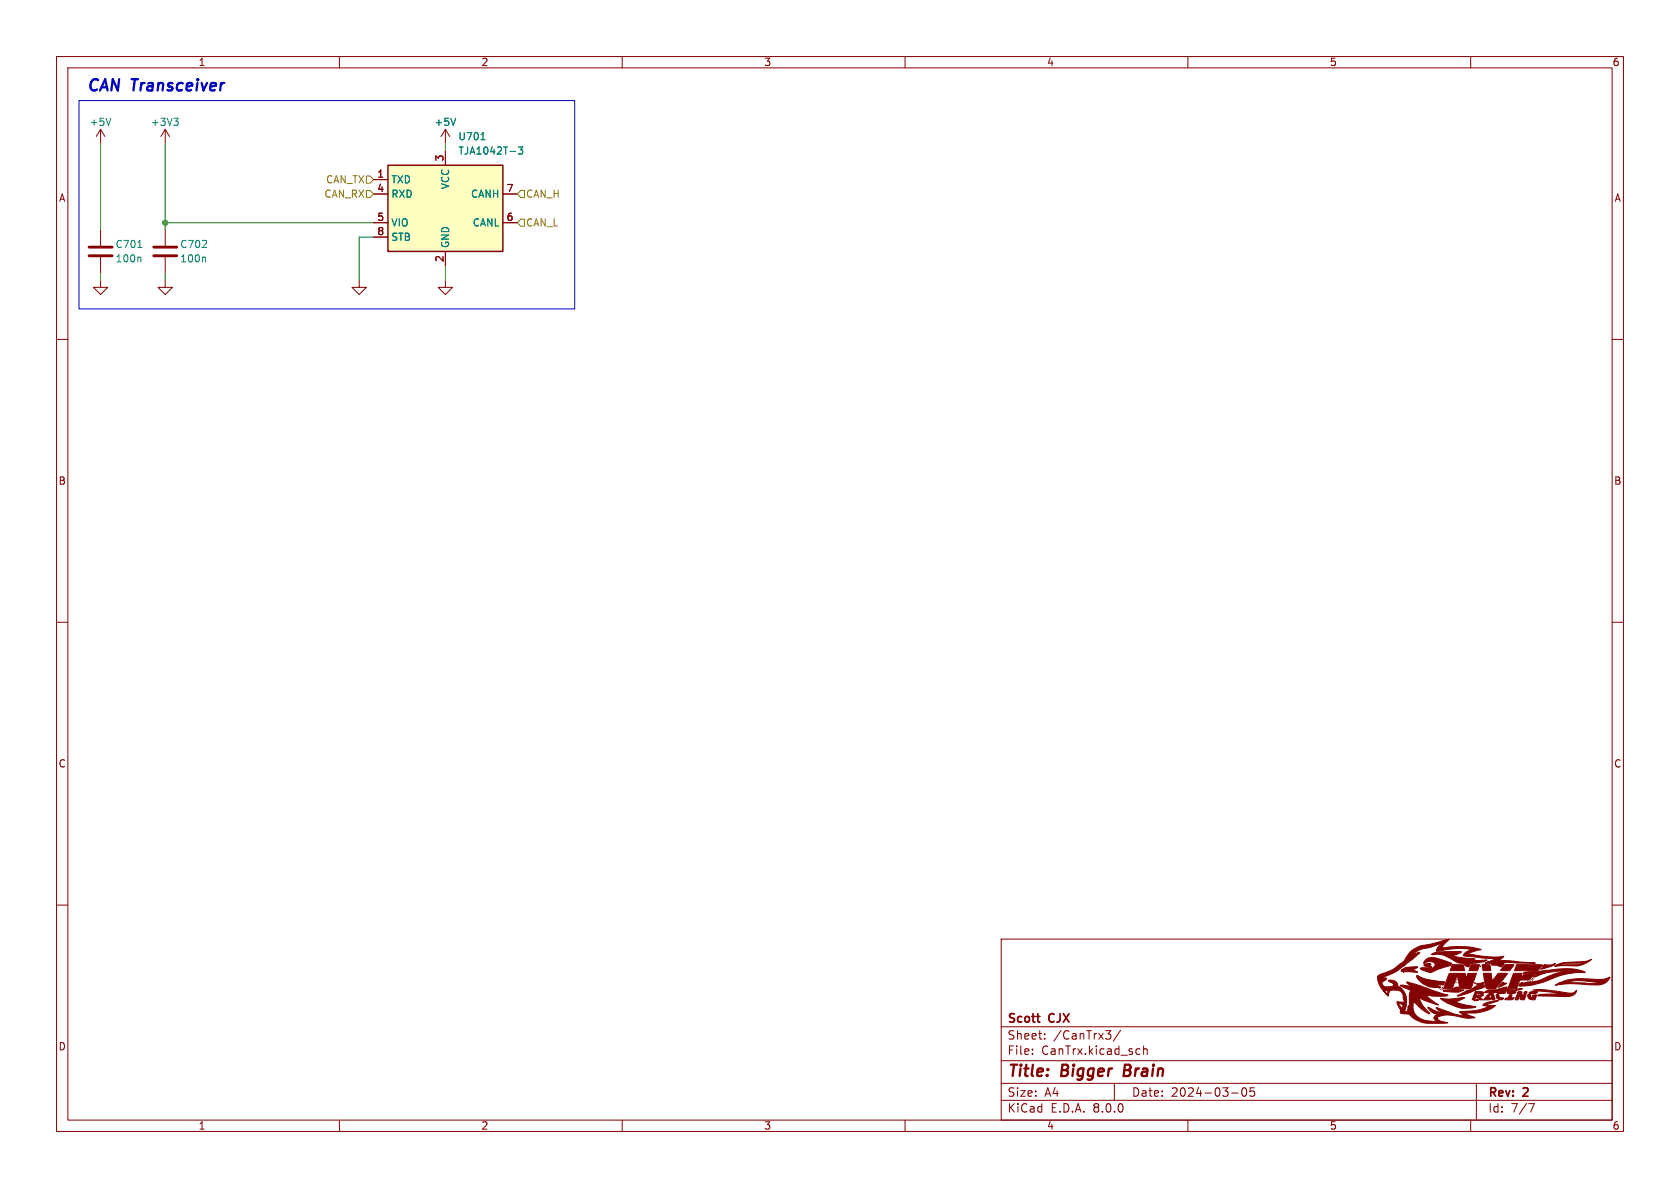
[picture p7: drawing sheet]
<svg xmlns="http://www.w3.org/2000/svg" width="297mm" height="210mm" viewBox="0 0 297 210" stroke-linecap="round" stroke-linejoin="round" font-family="sans-serif">
<path d="M0 0h297v210h-297z" fill="#fff" stroke="#fff" stroke-width=".18"/>
<g fill="none" stroke="#840000" stroke-width=".18">
<path d="M10 10h277v190h-277zM12 12h273v186h-273zM60 10v2M110 10v2M160 10v2M210 10v2M260 10v2M10 60h2M29.2 49.5v1.3h1.3l-1.3 1.3-1.3-1.3h1.3M29.2 40.6v2.8M29.2 45.5v2.8M63.5 49.5v1.3h1.3l-1.3 1.3-1.3-1.3h1.3"/>
<path d="M78.7 49.5v1.3h1.3l-1.3 1.3-1.2-1.3h1.2M285 60h2M10 110h2M285 110h2M10 160h2M285 160h2M177 166h108v32h-108zM60 198v2M110 198v2M160 198v2M177 194.5h108M177 191.5h108"/>
<path d="M177 187.5h108M177 181.5h108M182.5 186.3v.1M182.5 185.5v.1M184.7 183.6v.1M184.7 182.8v.1M195.5 182.2h.9l-.5 .6M196.1 182.8l.3 .3v.3l-.3 .3M197 191.5v3M198.1 182.1l-1.3 2M201.4 185.4l.1 .1M201.5 186.3l-.1 .1"/>
<path d="M202.2 184.9v1.5M202.2 185.5l.2-.1 .3 .1 .1 .9M210 198v2M217.7 193.2h1.2M219.7 192.4l.2-.1a.81 .81 0 0 1 .6 .6 .81 .81 0 0 1-.3 .8l-.2 .1a.81 .81 0 0 1-.3-1.4zM221.7 192.3h-.7v.7l.2-.1h.5l.1 .3-.1 .5-.2 .1-.5-.1M260 198v2M261 191.5v6.5M270.2 195.1h1l-.6 1.5"/>
</g>
<path d="M198.9 188.2l-.3 2h.8" fill="none" stroke="#840000" stroke-width=".4"/>
<path d="M27.2 45.2h4M27.2 43.7h4" fill="none" stroke="#840000" stroke-width=".51"/>
<path d="M36.2 45.5l.1 .1v.7" fill="none" stroke="#008484" stroke-width=".18"/>
<g fill="#840000" stroke="#840000" stroke-width=".18">
<path d="M260.7 173.7l.1 .1z"/>
<path d="M260.8 173.8l.2 .1z"/>
<path d="M257.4 173.6v.1z"/>
<path d="M256.7 170.5l2 .1 .2 1h-2.5z"/>
<path d="M261.8 170.8l-.1 .1z"/>
<path d="M265.7 173.6l.1 .2z"/>
<path d="M269.5 175.3h.5a.31 .31 0 0 1-.2 .3 .31 .31 0 0 1-.4-.1z"/>
<path d="M263.4 175.4l.5-.1 .1 .3h-.8z"/>
<path d="M268.4 175.3a.41 .41 0 0 1 .7 .3h-.8z"/>
<path d="M260.8 175.3h.4a1.14 1.14 0 0 1 1.1 .2l-.2 .1h-1.4z"/>
<path d="M260.1 170.5l1.5 .1-.4 1-1.5-.1z"/>
<path d="M266 170.5l1.7 .1-.8 1h-1.6z"/>
<path d="M262 170.5h.7a.57 .57 0 0 1 .7 .1 .57 .57 0 0 1 .1 .7v.3h-1.3z"/>
<path d="M264.7 175.5a2.43 2.43 0 0 1 1.6-.2 .74 .74 0 0 1-1 .3z"/>
<path d="M264.5 175.8h.4a.64 .64 0 0 0 .9 .6h.1a.76 .76 0 0 1-1 .3 .76 .76 0 0 1-.4-.9z"/>
<path d="M266.6 175.4l.3-.1h1.1a.5 .5 0 0 1-.8 .3h-.7z"/>
<path d="M270.3 175.5a2.22 2.22 0 0 1 1.5-.2 .72 .72 0 0 1-.9 .3h-.6z"/>
<path d="M265.6 173.7l.8 .1-1.5 .8z"/>
<path d="M260.6 176.9h.4l.1-.2-.2 .1 .3-.1 .2 .1z"/>
<path d="M268.1 170.5h4.3l.3 .1-.1 .1a1.22 1.22 0 0 1-1.1 .9h-3.8z"/>
<path d="M251.8 170.6a1.17 1.17 0 0 1 1.2-.1l-.2 .1 .3 .5-1.1-.3z"/>
<path d="M266.1 176.6l.1-.1a.68 .68 0 0 0 .7-.7h.4l-.1 .6h.5a1.5 1.5 0 0 1-1.7 .3z"/>
<path d="M267.6 172.1h1.5l-.2 .7 .7-.7h1.9l-1.2 1.1-1.6 .1-.6 1.5h-1.5z"/>
<path d="M270.1 175.8h.4a.46 .46 0 0 0 .5 .5v-.1l-.1-.1a.53 .53 0 0 1 .7-.1l-.2 .7a.94 .94 0 0 1-1.3-.9z"/>
<path d="M273 170.6v-.1a2.83 2.83 0 0 0 2-.2v.1a4.9 4.9 0 0 1-2.6 .9l.3-.2z"/>
<path d="M268.2 175.8h.8l.2 .2a.37 .37 0 0 1 .6-.1l-.3 .8h-.7l-.1-.7-.3 .7h-.5z"/>
<path d="M262.9 175.9l.6-.1-.3 .5 .5 .1-.1-.6h.4l.2 .9h-.4l-.1-.2a.73 .73 0 0 1-.8 .2h-.6z"/>
<path d="M255.2 175.1l1.6-.2a.84 .84 0 0 1 1-.4 .65 .65 0 0 0 .9 .5h.1a5.5 5.5 0 0 1-3.4 .3z"/>
<path d="M262.2 172.1h1.4l.2 1.2 1.1-1.2h1.6l-1.4 1.8a1.44 1.44 0 0 1-1.8 .9h-.5l-.1-.3z"/>
<path d="M260.6 175.8h.5l-.1 .2 1.2-.2a.49 .49 0 0 1-.5 .4l.4 .5a1.2 1.2 0 0 1-1.1-.5 .49 .49 0 0 1-.7 .5z"/>
<path d="M247.7 171.5l.1-.1 .9 .1 .4-.2-1.2 .1a4.2 4.2 0 0 1 2.7-.4l-.7 .4 .7 .5-2.7-.1-.1-.1z"/>
<path d="M256.2 172.1h2.8l.2 .7 .3-.7 1.5-.1-1 2.8h-1.9l-.5-2.3-.9 2.3h-1.5z"/>
<path d="M250.5 172.4a13.4 13.4 0 0 0 4.9 1.2l-.2 .5h-1.2l-1.3-.3 2 .7a3.9 3.9 0 0 1-3.4-.8h1.3h-1.3l-.6-.6z"/>
<path d="M252.1 169.6a2.5 2.5 0 0 1 2.5 0l1.9 .7a.38 .38 0 0 1-.3 .5l-2.7 .9a1.68 1.68 0 0 1-1.8-.1l-.6-.4a3.1 3.1 0 0 1 2.1 .1l.3-.3a.52 .52 0 0 0 .2-.6 .52 .52 0 0 0-.6-.4 1.58 1.58 0 0 0-1.4 .4l.1-.4z"/>
<path d="M254.7 176.5a16.4 16.4 0 0 0 4.2-.2v.1l-1.5 .8 1.2 .3 2.3 .5a6.5 6.5 0 0 1-5.4-.9l-.6-.4z"/>
<path d="M274.9 170.8l.4-.2 3.9-.1 .9-.3h-.2a19.8 19.8 0 0 0-4.6 .4l1.4-.5 3.5 .1-3.5-.1 3.5-.1 1.1-.4a4.4 4.4 0 0 1-3.3 1.1z"/>
<path d="M271.2 175a34.2 34.2 0 0 1 6.5 .6l.5-.1 .5-.4a1.42 1.42 0 0 1-1.7 1.1l-5.2-.2a2.25 2.25 0 0 1 1.7-.3l2.8 .1-1.9-.4z"/>
<path d="M257.7 176l1.6-.8h.9h-.9l.3-.2a1.28 1.28 0 0 0 1.1-.5l.5-.4-.1-.2 1.2-.2 .1 .6a1 1 0 0 1-1 .6l-.9 .2a6.4 6.4 0 0 1-2.8 1z"/>
<path d="M253.1 168.6a13.4 13.4 0 0 1 5.2-.4l.1 .1-.5 .3-1.3 .4 4.2 .5-.7 .3 2.8-.1-.7 .3-1.6 .3a.66 .66 0 0 0-.9 .6h-.1a.73 .73 0 0 1-.8-.6 4.2 4.2 0 0 1-2.7-1 4.4 4.4 0 0 0-3-.5z"/>
<path d="M275 174.1l.7-.3 2.7-.1a16.2 16.2 0 0 0 4.5 0l-.7-.1a13.1 13.1 0 0 0-4.9 0l-.6 .2h-1a11 11 0 0 1 6.1-.7 4.8 4.8 0 0 0 2.8-.4 2.57 2.57 0 0 1-3 1.4 20.3 20.3 0 0 0-6.6 .1z"/>
<path d="M262.4 175.4h.6l-.4-.1a1.45 1.45 0 0 1 1.5-.3l2.3-.5v.5h.9a.92 .92 0 0 0 1-.2h.9l-2.7 .5-.1-.1a3.2 3.2 0 0 0-2.1 .2h-.1l-.1-.2 .6 .1-.6-.1a.89 .89 0 0 0-1.1 .3z"/>
<path d="M269.4 172l.7-.2 2.4-.2a21.8 21.8 0 0 1 6.6-.1l.5 .1a.48 .48 0 0 1 .6 .3 14.2 14.2 0 0 0-7.1 1.6l-.7 .3a10.6 10.6 0 0 1-3.9 .5 .68 .68 0 0 1 .6-.6l-.1 .1 1.3-.2a6.7 6.7 0 0 0 3.7-1.1l1.9-.7 1.6-.2-.5-.1a12.7 12.7 0 0 0-4.5 .8l-1.4 .4 .5-.5v-.2l-1.1-.1a1.29 1.29 0 0 0-1.2 .2z"/>
<path d="M243.6 172.5l.9-.4a8.5 8.5 0 0 0 3.9-2.5 4.9 4.9 0 0 1 4.4-2.7l1.2-.3 1.1 .1-1.1-.1 2.2-.6-1.1 1.1-.2 .4h.3a14.9 14.9 0 0 1 6.7 .3l-1.3 .4-1.1 .4 .2 .1a21 21 0 0 0 6.2 .4l-.4 .3-.9 .6a16.9 16.9 0 0 1 5 .1l1.8 .1h-3.4h-.4v-.1h.1h-.1a2.44 2.44 0 0 1-1.7 0h-.9l.9 .3a.59 .59 0 0 1-.9 .4l-.2-.1h.3l-1.3-.1-.4-.3h-.9l.5-.2h4.4h-4.4l.1-.1 5.6 .1h-.7h.1l-.3-.1h-4.7l1.6-.6h-2.3l-3.7-.5a2.03 2.03 0 0 1 2-1.1 18 18 0 0 0-6.7 .4 1.76 1.76 0 0 1 1-1.5l-2.4 .8a4.5 4.5 0 0 0-3.3 1.7l1-.7 .7-.1-.9 .9-2.2 1.7a11.7 11.7 0 0 1-3.4 1.8l.6 .2-.8 .6a.93 .93 0 0 0 1.4 .8l.5-.1 .2-.3-1-.6a1.24 1.24 0 0 1 1.8 .9 3.5 3.5 0 0 1 1.1 4.5l1-.2-.5-.1 .3-.4h-.2l.3-.5v-1.8l.2-.7-1.8-.9 .3-.1 1.5 .3-.7-.7v-.1l7.3 2.3a10.1 10.1 0 0 1-3.9 0l2.2 1.8-3.4-1.2a7.1 7.1 0 0 0 1.9 2.7 7.1 7.1 0 0 1-2.9-2.1 2.48 2.48 0 0 0 2.3 3.3l1.9 .2-.6-.6a.72 .72 0 0 1 .7-.6 2.25 2.25 0 0 1-1.8-1.4l.2 .1a4.2 4.2 0 0 0 2.6 .9 1.38 1.38 0 0 1-1.3-.9l3.1 1.1 2 .5-.9-.9a11.2 11.2 0 0 0 5.1-.9l-1.1-.2a5.2 5.2 0 0 1 2.9-.8l-2.4 .7 1.8 .1-.3 .3a8.7 8.7 0 0 1-5.1 1.1l1.7 .8-1.3 .1-1.4-.3a4.8 4.8 0 0 0-3.8 .1l-.1 .2a1.79 1.79 0 0 0 1.7 .7l.1 .1-2.2 .1a5.2 5.2 0 0 1-4.6-1.6l-1.2-.1-.4-.2a.85 .85 0 0 0-.3-1l-.2-.6h.2l.6 .8 .3-.6-.8-.3-.3 .1v-.3h1.3l-.2-.5a1.38 1.38 0 0 0-1.7-1.6 .89 .89 0 0 0-1 1.1l-.9-.9h.3l.5 .5a.37 .37 0 0 0 .1-.4 .37 .37 0 0 0-.4-.2l-.5 .1a3.2 3.2 0 0 1-.9-2.7z"/>
</g>
<path d="M68.6 29.2h20.3v15.3h-20.3z" fill="#ffffc2"/>
<path d="M68.6 29.2h20.3v15.3h-20.3z" fill="none" stroke="#840000" stroke-width=".25"/>
<g fill="none" stroke="#840000" stroke-width=".18">
<path d="M17.8 22.9l-.8 1.2M17.8 22.9v2.5M17.8 22.9l.7 1.2M29.2 22.9l-.8 1.2M29.2 22.9v2.5M29.2 22.9l.8 1.2M66 31.8h2.6M66 34.3h2.6M66 39.4h2.6M78.7 22.9v2.5M78.7 26.7v2.5M78.7 22.9l-.7 1.2"/>
<path d="M78.7 22.9l.8 1.2M88.9 34.3h2.5M88.9 39.4h2.5M17.8 49.5v1.3h1.2l-1.2 1.3-1.3-1.3h1.3M17.8 40.6v2.8M17.8 45.5v2.8M66 41.9h2.6M78.7 44.5v2.5"/>
</g>
<path d="M19.6 20.9l-.4 1.3M30.7 20.9h.8l-.4 .5M31.3 21.4l.2 .2v.3l-.2 .3M80.6 20.9l-.5 1.3M85 24.7h.8M91.6 26h.8l-.4 .5 .4 .1v.5l-.2 .1-.6-.1M24.4 43.8h.7M24.7 45.5l.2 .1v.7" fill="none" stroke="#008484" stroke-width=".18"/>
<path d="M15.7 45.2h4.1M15.7 43.7h4.1" fill="none" stroke="#840000" stroke-width=".51"/>
<path d="M64.8 33.7h.6l.6 .6-.6 .6h-.6zM64.8 31.1h.6l.6 .7-.6 .6h-.6zM91.4 39.4l.7-.7h.6v1.3h-.6zM92.1 33.7h.6v1.2h-.6l-.7-.6z" fill="none" stroke="#848400" stroke-width=".18"/>
<path d="M14 17.8h87.6v36.8h-87.6z" fill="none" stroke="#0000c2" stroke-width=".18"/>
<path d="M17.8 25.4v15.2M29.2 39.4h36.8M29.2 25.4v15.2M78.7 25.4v1.3M17.8 48.3v1.2M29.2 48.3v1.2M66 41.9h-2.5v7.6M78.7 47v2.5" fill="none" stroke="#008400" stroke-width=".18"/>
<circle cx="29.2" cy="39.4" r=".46" fill="#008400" stroke="#008400" stroke-width=".18"/>
<text font-size="2.8" fill="#0000c2" x="15.2" y="16.3">CAN Transceiver</text>
<g font-size="2.8" fill="#840000">
<text x="178" y="190.9">Title:</text>
<text x="187.7" y="190.9">Bigger</text>
<text x="199.5" y="190.9">Brain</text>
</g>
<g font-size="2.1" fill="#840000">
<text x="178" y="184">Sheet:</text>
<text x="178" y="181.2">Scott</text>
<text x="185.5" y="181.2">CJX</text>
<text x="186.2" y="184">/CanTrx3/</text>
<text x="178" y="186.7">File:</text>
<text x="184.1" y="186.7">CanTrx.kicad_sch</text>
<text x="178" y="196.9">KiCad</text>
<text x="178" y="194.1">Size:</text>
<text x="184.7" y="194.1">A4</text>
<text x="185.7" y="196.9">E.D.A.</text>
<text x="193.3" y="196.9">8.0.0</text>
<text x="200" y="194.1">Date:</text>
<text x="207" y="194.1">2024-03-05</text>
<text x="263" y="194.3">Rev:</text>
<text x="263" y="196.9">Id:</text>
<text x="267.1" y="196.9">7/7</text>
<text x="269.4" y="194.3">2</text>
</g>
<g font-size="1.8" fill="#840000">
<text x="35" y="11.9">1</text>
<text x="85" y="11.9">2</text>
<text x="135" y="11.9">3</text>
<text x="185" y="11.9">4</text>
<text x="235" y="11.9">5</text>
<text x="285" y="11.9">6</text>
<text x="78.5" y="28.6" transform="rotate(-90 78.5 28.6)">3</text>
<text x="10.3" y="35.9">A</text>
<text x="66.6" y="31.5">1</text>
<text x="66.6" y="34">4</text>
<text x="89.5" y="34">7</text>
<text x="285.3" y="35.9">A</text>
<text x="66.6" y="39.1">5</text>
<text x="66.6" y="41.7">8</text>
<text x="89.5" y="39.1">6</text>
<text x="78.5" y="46.4" transform="rotate(-90 78.5 46.4)">2</text>
<text x="10.3" y="85.9">B</text>
<text x="285.3" y="85.9">B</text>
<text x="10.3" y="135.9">C</text>
<text x="285.3" y="135.9">C</text>
<text x="10.3" y="185.9">D</text>
<text x="285.3" y="185.9">D</text>
<text x="35" y="199.9">1</text>
<text x="85" y="199.9">2</text>
<text x="135" y="199.9">3</text>
<text x="185" y="199.9">4</text>
<text x="235" y="199.9">5</text>
<text x="285" y="199.9">6</text>
</g>
<g font-size="1.8" fill="#008484">
<text x="15.7" y="22.5">+5V</text>
<text x="26.6" y="22.5">+3V3</text>
<text x="76.7" y="22.5">+5V</text>
<text x="80.9" y="25">U701</text>
<text x="80.9" y="27.5">TJA1042T-3</text>
<text x="69.1" y="32.6">TXD</text>
<text x="69.1" y="35.2">RXD</text>
<text x="79.6" y="33.5" transform="rotate(-90 79.6 33.5)">VCC</text>
<text x="83.2" y="35.2">CANH</text>
<text x="69.1" y="40.2">VIO</text>
<text x="83.5" y="40.2">CANL</text>
<text x="20.3" y="44">C701</text>
<text x="20.3" y="46.6">100n</text>
<text x="31.8" y="44">C702</text>
<text x="31.8" y="46.6">100n</text>
<text x="69.1" y="42.8">STB</text>
<text x="79.6" y="43.9" transform="rotate(-90 79.6 43.9)">GND</text>
</g>
<g font-size="1.8" fill="#848400">
<text x="57.2" y="35.2">CAN_RX</text>
<text x="57.5" y="32.6">CAN_TX</text>
<text x="92.9" y="35.2">CAN_H</text>
<text x="92.9" y="40.2">CAN_L</text>
</g>
</svg>
